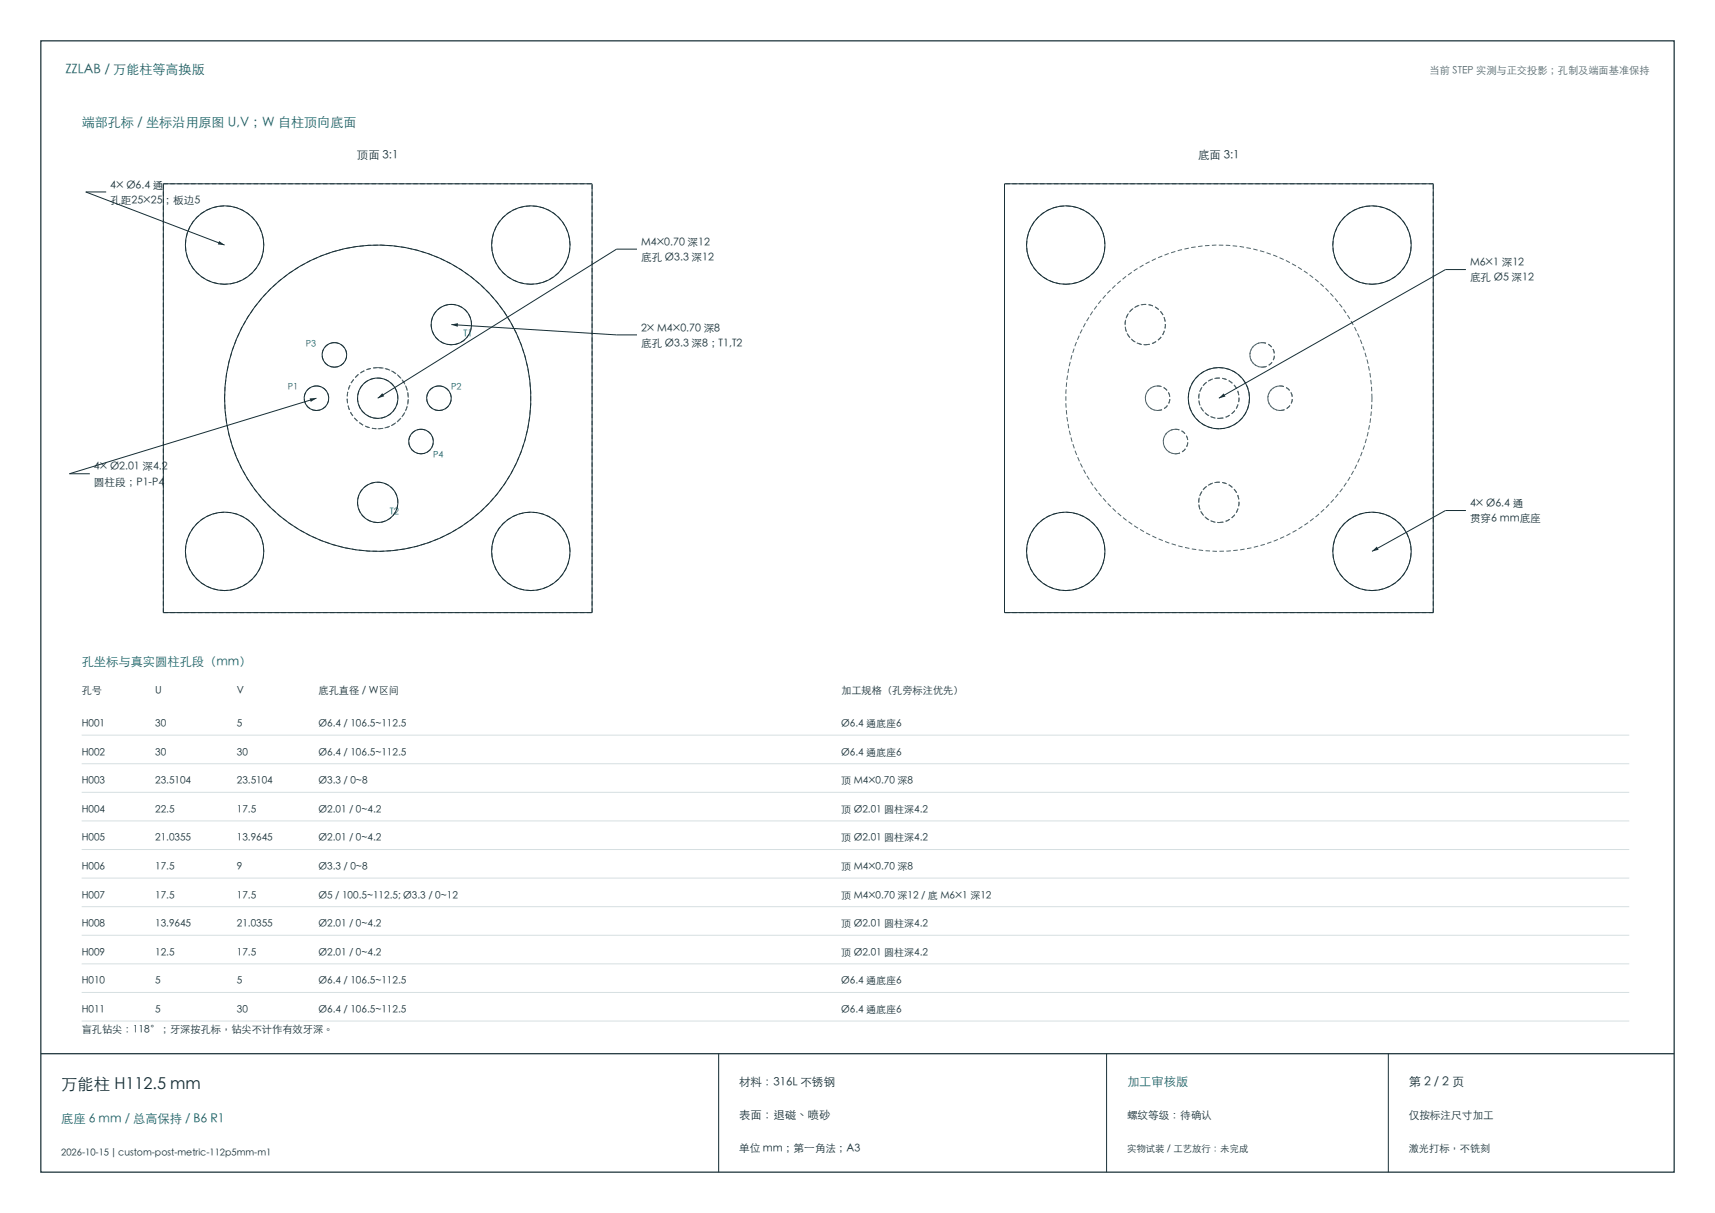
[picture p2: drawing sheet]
<svg xmlns="http://www.w3.org/2000/svg" width="420mm" height="297mm" viewBox="0 0 420 297" stroke-linecap="round" stroke-linejoin="round" font-family="sans-serif">
<path d="M10 10h400v277h-400zM10 258h400" fill="none" stroke="#172e35" stroke-width=".3"/>
<g fill="none" stroke="#172e35" stroke-width=".24">
<path d="M21 47l34 13M40 45h105v105h-105zM246 45h105v105h-105zM176 258v29M271 258v29M340 258v29"/>
<circle cx="55" cy="60" r="9.6"/>
<circle cx="130" cy="60" r="9.6"/>
<circle cx="261" cy="60" r="9.6"/>
<circle cx="336" cy="60" r="9.6"/>
<circle cx="110.5" cy="79.5" r="5"/>
<circle cx="77.5" cy="97.5" r="3"/>
<circle cx="81.9" cy="86.9" r="3"/>
<circle cx="92.5" cy="97.5" r="37.5"/>
<circle cx="92.5" cy="97.5" r="5"/>
<circle cx="107.5" cy="97.5" r="3"/>
<circle cx="298.5" cy="97.5" r="7.5"/>
<circle cx="103.1" cy="108.1" r="3"/>
<circle cx="55" cy="135" r="9.6"/>
<circle cx="92.5" cy="123" r="5"/>
<circle cx="130" cy="135" r="9.6"/>
<circle cx="261" cy="135" r="9.6"/>
<circle cx="336" cy="135" r="9.6"/>
</g>
<g fill="none" stroke="#50646c" stroke-width=".24" stroke-dasharray="1.1 .6" stroke-linecap="butt">
<path d="M40 45h105M351 45h-105M55 69.6a9.6 9.6 0 0 1-8.6-14 9.6 9.6 0 0 1 16.4-1.2 9.6 9.6 0 0 1-6.3 15.1l-1.5 .1M110.5 74.5a4.9 4.9 0 0 1 5 5 4.9 4.9 0 0 1-5 4.9M130 69.6a9.6 9.6 0 0 1-8.6-14 9.6 9.6 0 0 1 16.4-1.2 9.6 9.6 0 0 1-6.3 15.1l-1.5 .1M261 69.6a9.6 9.6 0 0 0 8.6-14 9.6 9.6 0 0 0-16.4-1.2 9.6 9.6 0 0 0 6.3 15.1l1.5 .1M280.5 74.5a4.9 4.9 0 0 0-5 5 4.9 4.9 0 0 0 5 4.9M336 69.6a9.6 9.6 0 0 0 8.6-14 9.6 9.6 0 0 0-16.4-1.2 9.6 9.6 0 0 0 6.3 15.1l1.5 .1M55 97.5a37.5 37.5 0 0 1 55.4-33 37.5 37.5 0 0 1 2.5 64.4 37.5 37.5 0 0 1-57.8-28.4l-.1-3M77.5 94.5a3 3 0 0 1 3 3 3 3 0 0 1-3 3M81.9 83.9a3 3 0 0 1 3 3 3 3 0 0 1-3 3M81.9 89.9a3 3 0 0 1-3-3 3 3 0 0 1 3-3"/>
<path d="M92.5 92.5a4.9 4.9 0 0 1 5 5 4.9 4.9 0 0 1-5 4.9M92.5 90a7.5 7.5 0 0 0-6.7 10.9 7.5 7.5 0 0 0 12.7 1.1 7.5 7.5 0 0 0-4.7-11.9l-1.3-.1M92.5 90a7.5 7.5 0 0 0-7.5 7.5 7.5 7.5 0 0 0 7.5 7.5M107.5 94.5a3 3 0 0 1 3 3 3 3 0 0 1-3 3M110.5 84.4a4.9 4.9 0 0 1-4.9-4.9 4.9 4.9 0 0 1 4.9-5M280.5 84.4a4.9 4.9 0 0 0 4.4-7.1 4.9 4.9 0 0 0-8.3-.9 4.9 4.9 0 0 0 2.8 7.9l1.1 .1M280.5 84.4a4.9 4.9 0 0 0 4.9-4.9 4.9 4.9 0 0 0-4.9-5M283.5 94.5a3 3 0 0 0-3 3 3 3 0 0 0 3 3M298.5 92.5a4.9 4.9 0 0 0-4.9 5 4.9 4.9 0 0 0 4.9 4.9M298.5 90a7.5 7.5 0 0 1 7.5 7.5 7.5 7.5 0 0 1-7.5 7.5M309.1 89.9a3 3 0 0 0 2.7-4.3 3 3 0 0 0-5-.7 3 3 0 0 0 1.5 4.9l.8 .1M309.1 83.9a3 3 0 0 0-3 3 3 3 0 0 0 3 3"/>
<path d="M309.1 89.9a3 3 0 0 0 3-3 3 3 0 0 0-3-3M313.5 94.5a3 3 0 0 0-3 3 3 3 0 0 0 3 3M336 97.5a37.5 37.5 0 0 0-55.4-33 37.5 37.5 0 0 0-2.5 64.4 37.5 37.5 0 0 0 57.8-28.4l.1-3M77.5 100.5a3 3 0 0 1-3-3 3 3 0 0 1 3-3M92.5 102.4a4.9 4.9 0 0 1-4.9-4.9 4.9 4.9 0 0 1 4.9-5M92.5 118a4.9 4.9 0 0 1 5 5 4.9 4.9 0 0 1-5 4.9M92.5 105a7.5 7.5 0 0 0 7.5-7.5 7.5 7.5 0 0 0-7.5-7.5M103.1 105.1a3 3 0 0 1 3 3 3 3 0 0 1-3 3M103.1 111.1a3 3 0 0 1-3-3 3 3 0 0 1 3-3M107.5 100.5a3 3 0 0 1-3-3 3 3 0 0 1 3-3M283.5 100.5a3 3 0 0 0 2.7-4.3 3 3 0 0 0-5-.7 3 3 0 0 0 1.5 4.9l.8 .1M283.5 100.5a3 3 0 0 0 3-3 3 3 0 0 0-3-3"/>
<path d="M287.9 111.1a3 3 0 0 0 2.7-4.3 3 3 0 0 0-5-.6 3 3 0 0 0 1.5 4.8l.8 .1M287.9 105.1a3 3 0 0 0-3 3 3 3 0 0 0 3 3M287.9 111.1a3 3 0 0 0 3-3 3 3 0 0 0-3-3M298.5 102.4a5 5 0 0 0 4.5-7.1 5 5 0 0 0-8.4-.9 5 5 0 0 0 2.8 7.9l1.1 .1M298.5 102.4a4.9 4.9 0 0 0 5-4.9 4.9 4.9 0 0 0-5-5M298.5 118a4.9 4.9 0 0 0-4.9 5 4.9 4.9 0 0 0 4.9 4.9M298.5 105a7.5 7.5 0 0 1-7.5-7.5 7.5 7.5 0 0 1 7.5-7.5M313.5 100.5a3 3 0 0 0 2.7-4.3 3 3 0 0 0-5-.7 3 3 0 0 0 1.5 4.9l.8 .1M313.5 100.5a3 3 0 0 0 3-3 3 3 0 0 0-3-3M92.5 127.9a4.9 4.9 0 0 1-4.9-4.9 4.9 4.9 0 0 1 4.9-5M298.5 127.9a5 5 0 0 0 4.5-7.1 5 5 0 0 0-8.4-.9 5 5 0 0 0 2.8 7.9l1.1 .1M298.5 127.9a4.9 4.9 0 0 0 5-4.9 4.9 4.9 0 0 0-5-5"/>
<path d="M40 150h105M40 150v-105M55 144.6a9.6 9.6 0 0 1-8.6-14 9.6 9.6 0 0 1 16.4-1.2 9.6 9.6 0 0 1-6.3 15.1l-1.5 .1M130 144.6a9.6 9.6 0 0 1-8.6-14 9.6 9.6 0 0 1 16.4-1.2 9.6 9.6 0 0 1-6.3 15.1l-1.5 .1M145 150v-105M246 150v-105M261 144.6a9.6 9.6 0 0 0 8.6-14 9.6 9.6 0 0 0-16.4-1.2 9.6 9.6 0 0 0 6.3 15.1l1.5 .1M336 144.6a9.6 9.6 0 0 0 8.6-14 9.6 9.6 0 0 0-16.4-1.2 9.6 9.6 0 0 0 6.3 15.1l1.5 .1M351 150h-105M351 150v-105"/>
</g>
<path d="M53.7 59l1.3 1-1.7-.2z" fill="#172e35"/>
<path d="M21 47h5M151 61l-58.5 36.5" fill="none" stroke="#172e35" stroke-width=".24"/>
<path d="M93.6 96.3l.5 .7-1.6 .5z" fill="#172e35"/>
<path d="M110.5 79.5l40.5 2.5M151 61h5" fill="none" stroke="#172e35" stroke-width=".24"/>
<path d="M110.5 79.5l1.7-.4-.1 .9z" fill="#172e35"/>
<path d="M77.5 97.5l-60.5 18.5M151 82h5" fill="none" stroke="#172e35" stroke-width=".24"/>
<path d="M75.8 97.5h1.7l-1.4 .9z" fill="#172e35"/>
<path d="M354 66l-55.5 31.5M17 116h5" fill="none" stroke="#172e35" stroke-width=".24"/>
<path d="M299.7 96.3l.4 .8-1.6 .4z" fill="#172e35"/>
<path d="M354 66h5M354 125l-18 10" fill="none" stroke="#172e35" stroke-width=".24"/>
<path d="M336 135l1.2-1.2 .4 .8z" fill="#172e35"/>
<path d="M354 125h5" fill="none" stroke="#172e35" stroke-width=".24"/>
<path d="M20 180h379M20 187h379M20 194h379M20 201h379M20 208h379M20 215h379M20 222h379M20 229h379M20 236h379M20 243h379M20 250h379" fill="none" stroke="#d6dfe1" stroke-width=".24"/>
<text font-size="4" fill="#172e35" x="15" y="267">万能柱 H112.5 mm</text>
<g font-size="3.2" fill="#126568">
<text x="16" y="18">ZZLAB / 万能柱等高换版</text>
<text x="20" y="31">端部孔标 / 坐标沿用原图 U,V；W 自柱顶向底面</text>
</g>
<g font-size="3" fill="#126568">
<text x="20" y="163">孔坐标与真实圆柱孔段（mm）</text>
<text x="276" y="266">加工审核版</text>
<text x="15" y="275">底座 6 mm / 总高保持 / B6 R1</text>
</g>
<text font-size="3" fill="#172e35" x="345" y="266">第 2 / 2 页</text>
<g font-size="2.8" fill="#172e35">
<text x="87.4" y="39">顶面 3:1</text>
<text x="293.4" y="39">底面 3:1</text>
<text x="181" y="266">材料：316L 不锈钢</text>
<text x="181" y="274">表面：退磁、喷砂</text>
</g>
<g font-size="2.6" fill="#172e35">
<text x="27" y="46.2">4× Ø6.4 通</text>
<text x="27" y="49.9">孔距25×25；板边5</text>
<text x="157" y="60.2">M4×0.70 深12</text>
<text x="157" y="63.9">底孔 Ø3.3 深12</text>
<text x="360" y="65.2">M6×1 深12</text>
<text x="360" y="68.9">底孔 Ø5 深12</text>
<text x="157" y="81.2">2× M4×0.70 深8</text>
<text x="157" y="84.9">底孔 Ø3.3 深8；T1,T2</text>
<text x="23" y="115.2">4× Ø2.01 深4.2</text>
<text x="23" y="118.9">圆柱段；P1-P4</text>
<text x="360" y="124.2">4× Ø6.4 通</text>
<text x="360" y="127.9">贯穿6 mm底座</text>
<text x="276" y="274">螺纹等级：待确认</text>
<text x="345" y="274">仅按标注尺寸加工</text>
<text x="181" y="282">单位 mm；第一角法；A3</text>
</g>
<text font-size="2.5" fill="#50646c" x="350.1" y="18">当前 STEP 实测与正交投影；孔制及端面基准保持</text>
<g font-size="2.5" fill="#172e35">
<text x="20" y="170">孔号</text>
<text x="38" y="170">U</text>
<text x="58" y="170">V</text>
<text x="78" y="170">底孔直径 / W区间</text>
<text x="206" y="170">加工规格（孔旁标注优先）</text>
<text x="20" y="178">H001</text>
<text x="38" y="178">30</text>
<text x="58" y="178">5</text>
<text x="78" y="178">Ø6.4 / 106.5~112.5</text>
<text x="206" y="178">Ø6.4 通底座6</text>
<text x="20" y="185">H002</text>
<text x="38" y="185">30</text>
<text x="58" y="185">30</text>
<text x="78" y="185">Ø6.4 / 106.5~112.5</text>
<text x="206" y="185">Ø6.4 通底座6</text>
<text x="20" y="192">H003</text>
<text x="38" y="192">23.5104</text>
<text x="58" y="192">23.5104</text>
<text x="78" y="192">Ø3.3 / 0~8</text>
<text x="206" y="192">顶 M4×0.70 深8</text>
<text x="20" y="199">H004</text>
<text x="38" y="199">22.5</text>
<text x="58" y="199">17.5</text>
<text x="78" y="199">Ø2.01 / 0~4.2</text>
<text x="206" y="199">顶 Ø2.01 圆柱深4.2</text>
<text x="20" y="206">H005</text>
<text x="38" y="206">21.0355</text>
<text x="58" y="206">13.9645</text>
<text x="78" y="206">Ø2.01 / 0~4.2</text>
<text x="206" y="206">顶 Ø2.01 圆柱深4.2</text>
<text x="20" y="213">H006</text>
<text x="38" y="213">17.5</text>
<text x="58" y="213">9</text>
<text x="78" y="213">Ø3.3 / 0~8</text>
<text x="206" y="213">顶 M4×0.70 深8</text>
<text x="20" y="220">H007</text>
<text x="38" y="220">17.5</text>
<text x="58" y="220">17.5</text>
<text x="78" y="220">Ø5 / 100.5~112.5; Ø3.3 / 0~12</text>
<text x="206" y="220">顶 M4×0.70 深12 / 底 M6×1 深12</text>
<text x="20" y="227">H008</text>
<text x="38" y="227">13.9645</text>
<text x="58" y="227">21.0355</text>
<text x="78" y="227">Ø2.01 / 0~4.2</text>
<text x="206" y="227">顶 Ø2.01 圆柱深4.2</text>
<text x="20" y="234">H009</text>
<text x="38" y="234">12.5</text>
<text x="58" y="234">17.5</text>
<text x="78" y="234">Ø2.01 / 0~4.2</text>
<text x="206" y="234">顶 Ø2.01 圆柱深4.2</text>
<text x="20" y="241">H010</text>
<text x="38" y="241">5</text>
<text x="58" y="241">5</text>
<text x="78" y="241">Ø6.4 / 106.5~112.5</text>
<text x="206" y="241">Ø6.4 通底座6</text>
<text x="20" y="248">H011</text>
<text x="38" y="248">5</text>
<text x="58" y="248">30</text>
<text x="78" y="248">Ø6.4 / 106.5~112.5</text>
<text x="206" y="248">Ø6.4 通底座6</text>
<text x="20" y="253">盲孔钻尖：118°；牙深按孔标，钻尖不计作有效牙深。</text>
<text x="345" y="282">激光打标，不铣刻</text>
</g>
<g font-size="2.3" fill="#126568">
<text x="113.5" y="82.5">T1</text>
<text x="95.5" y="126">T2</text>
</g>
<g font-size="2.3" fill="#172e35">
<text x="15" y="283">2026-10-15 | custom-post-metric-112p5mm-m1</text>
<text x="276" y="282">实物试装 / 工艺放行：未完成</text>
</g>
<g font-size="2.2" fill="#126568">
<text x="74.9" y="84.9">P3</text>
<text x="70.5" y="95.5">P1</text>
<text x="110.5" y="95.5">P2</text>
<text x="106.1" y="112.1">P4</text>
</g>
</svg>
